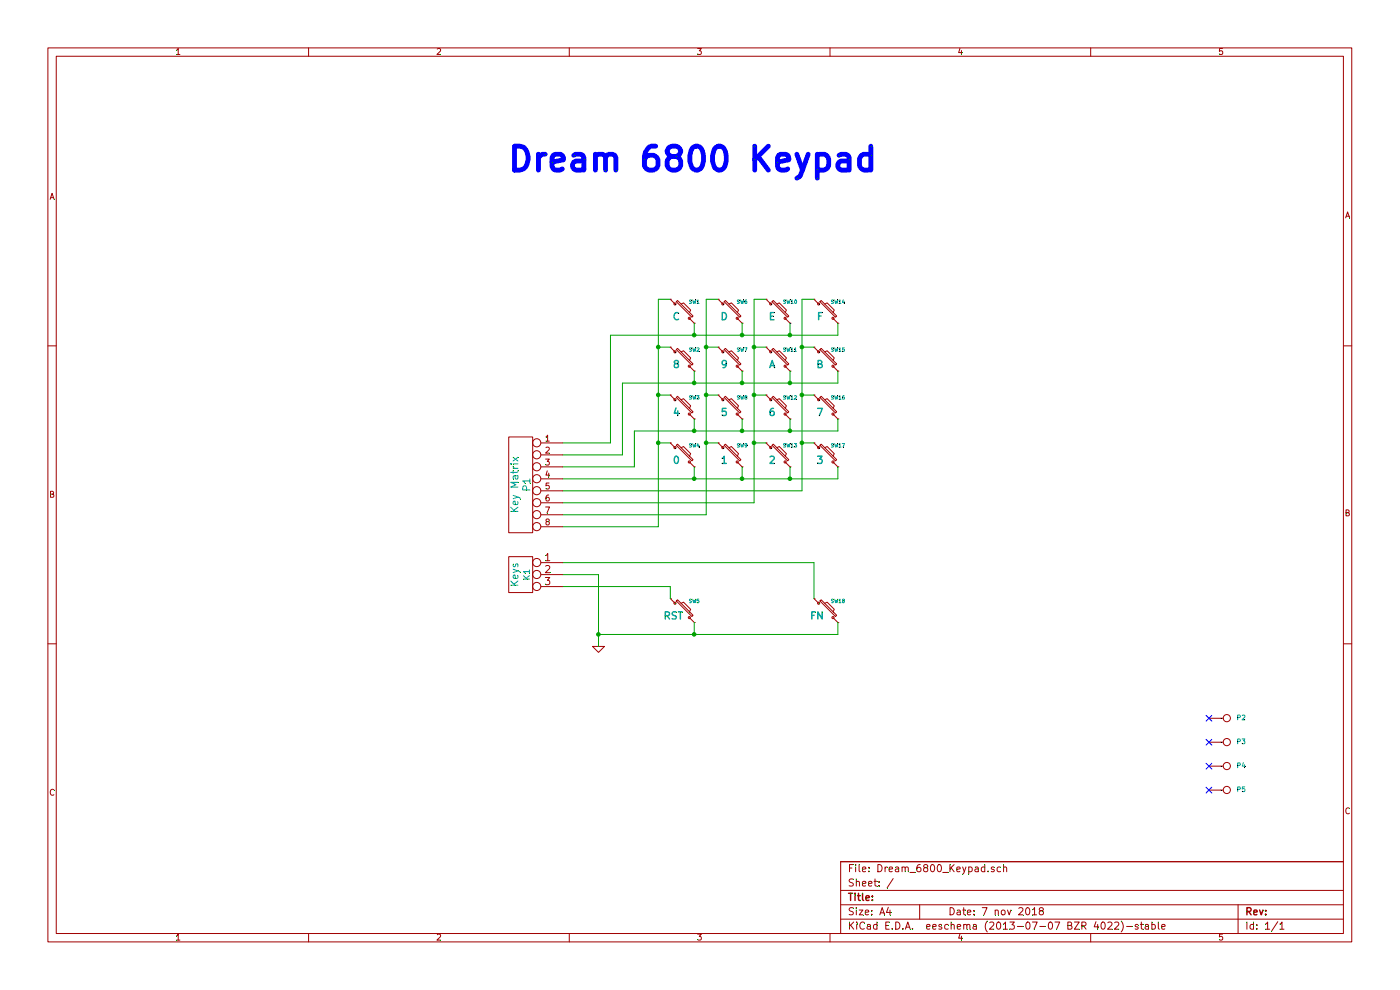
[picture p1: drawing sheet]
EESchema Schematic File Version 2
LIBS:power
LIBS:device
LIBS:transistors
LIBS:conn
LIBS:linear
LIBS:regul
LIBS:74xx
LIBS:cmos4000
LIBS:adc-dac
LIBS:memory
LIBS:xilinx
LIBS:special
LIBS:microcontrollers
LIBS:dsp
LIBS:microchip
LIBS:analog_switches
LIBS:motorola
LIBS:texas
LIBS:intel
LIBS:audio
LIBS:interface
LIBS:digital-audio
LIBS:philips
LIBS:display
LIBS:cypress
LIBS:siliconi
LIBS:opto
LIBS:atmel
LIBS:contrib
LIBS:valves
LIBS:Dream_6800_Keypad-cache
EELAYER 27 0
EELAYER END
$Descr A4 11693 8268
encoding utf-8
Sheet 1 1
Title ""
Date "7 nov 2018"
Rev ""
Comp ""
Comment1 ""
Comment2 ""
Comment3 ""
Comment4 ""
$EndDescr
$Comp
L CONN_1 P5
U 1 1
P 10250 6600
F 0 "P5" H 10330 6600 40  0000 L CNN
F 1 "CONN_1" H 10250 6655 30  0001 C CNN
F 2 "" H 10250 6600 60  0000 C CNN
F 3 "" H 10250 6600 60  0000 C CNN
	1    10250 6600
	1    0    0    -1  
$EndComp
$Comp
L CONN_1 P4
U 1 1
P 10250 6400
F 0 "P4" H 10330 6400 40  0000 L CNN
F 1 "CONN_1" H 10250 6455 30  0001 C CNN
F 2 "" H 10250 6400 60  0000 C CNN
F 3 "" H 10250 6400 60  0000 C CNN
	1    10250 6400
	1    0    0    -1  
$EndComp
$Comp
L CONN_1 P3
U 1 1
P 10250 6200
F 0 "P3" H 10330 6200 40  0000 L CNN
F 1 "CONN_1" H 10250 6255 30  0001 C CNN
F 2 "" H 10250 6200 60  0000 C CNN
F 3 "" H 10250 6200 60  0000 C CNN
	1    10250 6200
	1    0    0    -1  
$EndComp
$Comp
L CONN_1 P2
U 1 1
P 10250 6000
F 0 "P2" H 10330 6000 40  0000 L CNN
F 1 "CONN_1" H 10250 6055 30  0001 C CNN
F 2 "" H 10250 6000 60  0000 C CNN
F 3 "" H 10250 6000 60  0000 C CNN
	1    10250 6000
	1    0    0    -1  
$EndComp
NoConn ~ 10100 6600
NoConn ~ 10100 6400
NoConn ~ 10100 6200
NoConn ~ 10100 6000
$Comp
L SW_PUSH_SMALL SW1
U 1 1
P 5700 2600
F 0 "SW1" H 5800 2675 30  0000 C CNN
F 1 "C" H 5650 2550 60  0000 C CNB
F 2 "~" H 5700 2600 60  0000 C CNN
F 3 "~" H 5700 2600 60  0000 C CNN
	1    5700 2600
	1    0    0    -1  
$EndComp
$Comp
L SW_PUSH_SMALL SW2
U 1 1
P 5700 3000
F 0 "SW2" H 5800 3075 30  0000 C CNN
F 1 "8" H 5650 2950 60  0000 C CNB
F 2 "~" H 5700 3000 60  0000 C CNN
F 3 "~" H 5700 3000 60  0000 C CNN
	1    5700 3000
	1    0    0    -1  
$EndComp
$Comp
L SW_PUSH_SMALL SW3
U 1 1
P 5700 3400
F 0 "SW3" H 5800 3475 30  0000 C CNN
F 1 "4" H 5650 3350 60  0000 C CNB
F 2 "~" H 5700 3400 60  0000 C CNN
F 3 "~" H 5700 3400 60  0000 C CNN
	1    5700 3400
	1    0    0    -1  
$EndComp
$Comp
L SW_PUSH_SMALL SW4
U 1 1
P 5700 3800
F 0 "SW4" H 5800 3875 30  0000 C CNN
F 1 "0" H 5650 3750 60  0000 C CNB
F 2 "~" H 5700 3800 60  0000 C CNN
F 3 "~" H 5700 3800 60  0000 C CNN
	1    5700 3800
	1    0    0    -1  
$EndComp
$Comp
L SW_PUSH_SMALL SW6
U 1 1
P 6100 2600
F 0 "SW6" H 6200 2675 30  0000 C CNN
F 1 "D" H 6050 2550 60  0000 C CNB
F 2 "~" H 6100 2600 60  0000 C CNN
F 3 "~" H 6100 2600 60  0000 C CNN
	1    6100 2600
	1    0    0    -1  
$EndComp
$Comp
L SW_PUSH_SMALL SW10
U 1 1
P 6500 2600
F 0 "SW10" H 6600 2675 30  0000 C CNN
F 1 "E" H 6450 2550 60  0000 C CNB
F 2 "~" H 6500 2600 60  0000 C CNN
F 3 "~" H 6500 2600 60  0000 C CNN
	1    6500 2600
	1    0    0    -1  
$EndComp
$Comp
L SW_PUSH_SMALL SW14
U 1 1
P 6900 2600
F 0 "SW14" H 7000 2675 30  0000 C CNN
F 1 "F" H 6850 2550 60  0000 C CNB
F 2 "~" H 6900 2600 60  0000 C CNN
F 3 "~" H 6900 2600 60  0000 C CNN
	1    6900 2600
	1    0    0    -1  
$EndComp
$Comp
L SW_PUSH_SMALL SW7
U 1 1
P 6100 3000
F 0 "SW7" H 6200 3075 30  0000 C CNN
F 1 "9" H 6050 2950 60  0000 C CNB
F 2 "~" H 6100 3000 60  0000 C CNN
F 3 "~" H 6100 3000 60  0000 C CNN
	1    6100 3000
	1    0    0    -1  
$EndComp
$Comp
L SW_PUSH_SMALL SW11
U 1 1
P 6500 3000
F 0 "SW11" H 6600 3075 30  0000 C CNN
F 1 "A" H 6450 2950 60  0000 C CNB
F 2 "~" H 6500 3000 60  0000 C CNN
F 3 "~" H 6500 3000 60  0000 C CNN
	1    6500 3000
	1    0    0    -1  
$EndComp
$Comp
L SW_PUSH_SMALL SW15
U 1 1
P 6900 3000
F 0 "SW15" H 7000 3075 30  0000 C CNN
F 1 "B" H 6850 2950 60  0000 C CNB
F 2 "~" H 6900 3000 60  0000 C CNN
F 3 "~" H 6900 3000 60  0000 C CNN
	1    6900 3000
	1    0    0    -1  
$EndComp
$Comp
L SW_PUSH_SMALL SW8
U 1 1
P 6100 3400
F 0 "SW8" H 6200 3475 30  0000 C CNN
F 1 "5" H 6050 3350 60  0000 C CNB
F 2 "~" H 6100 3400 60  0000 C CNN
F 3 "~" H 6100 3400 60  0000 C CNN
	1    6100 3400
	1    0    0    -1  
$EndComp
$Comp
L SW_PUSH_SMALL SW12
U 1 1
P 6500 3400
F 0 "SW12" H 6600 3475 30  0000 C CNN
F 1 "6" H 6450 3350 60  0000 C CNB
F 2 "~" H 6500 3400 60  0000 C CNN
F 3 "~" H 6500 3400 60  0000 C CNN
	1    6500 3400
	1    0    0    -1  
$EndComp
$Comp
L SW_PUSH_SMALL SW16
U 1 1
P 6900 3400
F 0 "SW16" H 7000 3475 30  0000 C CNN
F 1 "7" H 6850 3350 60  0000 C CNB
F 2 "~" H 6900 3400 60  0000 C CNN
F 3 "~" H 6900 3400 60  0000 C CNN
	1    6900 3400
	1    0    0    -1  
$EndComp
$Comp
L SW_PUSH_SMALL SW9
U 1 1
P 6100 3800
F 0 "SW9" H 6200 3875 30  0000 C CNN
F 1 "1" H 6050 3750 60  0000 C CNB
F 2 "~" H 6100 3800 60  0000 C CNN
F 3 "~" H 6100 3800 60  0000 C CNN
	1    6100 3800
	1    0    0    -1  
$EndComp
$Comp
L SW_PUSH_SMALL SW13
U 1 1
P 6500 3800
F 0 "SW13" H 6600 3875 30  0000 C CNN
F 1 "2" H 6450 3750 60  0000 C CNB
F 2 "~" H 6500 3800 60  0000 C CNN
F 3 "~" H 6500 3800 60  0000 C CNN
	1    6500 3800
	1    0    0    -1  
$EndComp
$Comp
L SW_PUSH_SMALL SW17
U 1 1
P 6900 3800
F 0 "SW17" H 7000 3875 30  0000 C CNN
F 1 "3" H 6850 3750 60  0000 C CNB
F 2 "~" H 6900 3800 60  0000 C CNN
F 3 "~" H 6900 3800 60  0000 C CNN
	1    6900 3800
	1    0    0    -1  
$EndComp
Wire Wire Line
	5200 3200 7000 3200
Wire Wire Line
	5300 3600 7000 3600
Wire Wire Line
	4700 4000 7000 4000
Wire Wire Line
	7000 4000 7000 3900
Wire Wire Line
	7000 3600 7000 3500
Wire Wire Line
	7000 3200 7000 3100
Wire Wire Line
	7000 2800 7000 2700
Wire Wire Line
	6600 2800 6600 2700
Wire Wire Line
	6200 2800 6200 2700
Wire Wire Line
	5800 2700 5800 2800
Wire Wire Line
	6600 3100 6600 3200
Connection ~ 6600 3200
Wire Wire Line
	6200 3100 6200 3200
Connection ~ 6200 3200
Wire Wire Line
	5800 3100 5800 3200
Connection ~ 5800 3200
Wire Wire Line
	6600 3500 6600 3600
Connection ~ 6600 3600
Wire Wire Line
	6200 3500 6200 3600
Connection ~ 6200 3600
Wire Wire Line
	5800 3500 5800 3600
Connection ~ 5800 3600
Wire Wire Line
	6600 3900 6600 4000
Connection ~ 6600 4000
Wire Wire Line
	6200 3900 6200 4000
Connection ~ 6200 4000
Wire Wire Line
	5800 3900 5800 4000
Connection ~ 5800 4000
Wire Wire Line
	6700 4100 4700 4100
Wire Wire Line
	6300 4200 4700 4200
Wire Wire Line
	5900 4300 4700 4300
Wire Wire Line
	5500 4400 4700 4400
Wire Wire Line
	6800 2900 6700 2900
Connection ~ 6700 2900
Wire Wire Line
	6700 3300 6800 3300
Connection ~ 6700 3300
Wire Wire Line
	6700 3700 6800 3700
Connection ~ 6700 3700
Wire Wire Line
	6400 2900 6300 2900
Connection ~ 6300 2900
Wire Wire Line
	6000 2900 5900 2900
Connection ~ 5900 2900
Wire Wire Line
	5600 2900 5500 2900
Connection ~ 5500 2900
Wire Wire Line
	6300 3300 6400 3300
Connection ~ 6300 3300
Wire Wire Line
	5900 3300 6000 3300
Connection ~ 5900 3300
Wire Wire Line
	5500 3300 5600 3300
Connection ~ 5500 3300
Wire Wire Line
	6300 3700 6400 3700
Connection ~ 6300 3700
Wire Wire Line
	5900 3700 6000 3700
Connection ~ 5900 3700
Wire Wire Line
	5500 3700 5600 3700
Connection ~ 5500 3700
Connection ~ 5800 2800
Connection ~ 6200 2800
Connection ~ 6600 2800
Wire Wire Line
	6700 2500 6700 4100
Wire Wire Line
	6700 2500 6800 2500
Wire Wire Line
	6300 2500 6300 4200
Wire Wire Line
	6300 2500 6400 2500
Wire Wire Line
	5900 2500 5900 4300
Wire Wire Line
	5900 2500 6000 2500
Wire Wire Line
	5600 2500 5500 2500
Wire Wire Line
	5500 2500 5500 4400
Wire Wire Line
	5100 2800 7000 2800
$Comp
L SW_PUSH_SMALL SW18
U 1 1
P 6900 5100
F 0 "SW18" H 7000 5175 30  0000 C CNN
F 1 "FN" H 6825 5050 60  0000 C CNB
F 2 "~" H 6900 5100 60  0000 C CNN
F 3 "~" H 6900 5100 60  0000 C CNN
	1    6900 5100
	1    0    0    -1  
$EndComp
$Comp
L SW_PUSH_SMALL SW5
U 1 1
P 5700 5100
F 0 "SW5" H 5800 5175 30  0000 C CNN
F 1 "RST" H 5625 5050 60  0000 C CNB
F 2 "~" H 5700 5100 60  0000 C CNN
F 3 "~" H 5700 5100 60  0000 C CNN
	1    5700 5100
	1    0    0    -1  
$EndComp
$Comp
L GND #PWR01
U 1 1
P 5000 5400
F 0 "#PWR01" H 5000 5400 30  0001 C CNN
F 1 "GND" H 5000 5330 30  0001 C CNN
F 2 "" H 5000 5400 60  0000 C CNN
F 3 "" H 5000 5400 60  0000 C CNN
	1    5000 5400
	1    0    0    -1  
$EndComp
Wire Wire Line
	5100 3700 5100 2800
Wire Wire Line
	5300 3600 5300 3900
Wire Wire Line
	5300 3900 4700 3900
Wire Wire Line
	5200 3200 5200 3800
Wire Wire Line
	5200 3800 4700 3800
Wire Wire Line
	5100 3700 4700 3700
Wire Wire Line
	6800 5000 6800 4700
Wire Wire Line
	6800 4700 4700 4700
Wire Wire Line
	5600 5000 5600 4900
Wire Wire Line
	5600 4900 4700 4900
Wire Wire Line
	4700 4800 5000 4800
Wire Wire Line
	5000 4800 5000 5400
Wire Wire Line
	5800 5200 5800 5300
Wire Wire Line
	5000 5300 7000 5300
Connection ~ 5000 5300
Wire Wire Line
	7000 5300 7000 5200
Connection ~ 5800 5300
$Comp
L CONN_8 P1
U 1 1
P 4350 4050
F 0 "P1" V 4300 4050 60  0000 C CNN
F 1 "Key Matrix" V 4400 4050 60  0000 C CNN
F 2 "" H 4350 4050 60  0000 C CNN
F 3 "" H 4350 4050 60  0000 C CNN
	1    4350 4050
	-1   0    0    -1  
$EndComp
$Comp
L CONN_3 K1
U 1 1
P 4350 4800
F 0 "K1" V 4300 4800 50  0000 C CNN
F 1 "Keys" V 4400 4800 60  0000 C CNN
F 2 "" H 4350 4800 60  0000 C CNN
F 3 "" H 4350 4800 60  0000 C CNN
	1    4350 4800
	-1   0    0    -1  
$EndComp
Text Notes 4250 1450 0    200  ~ 40
Dream 6800 Keypad
$EndSCHEMATC
